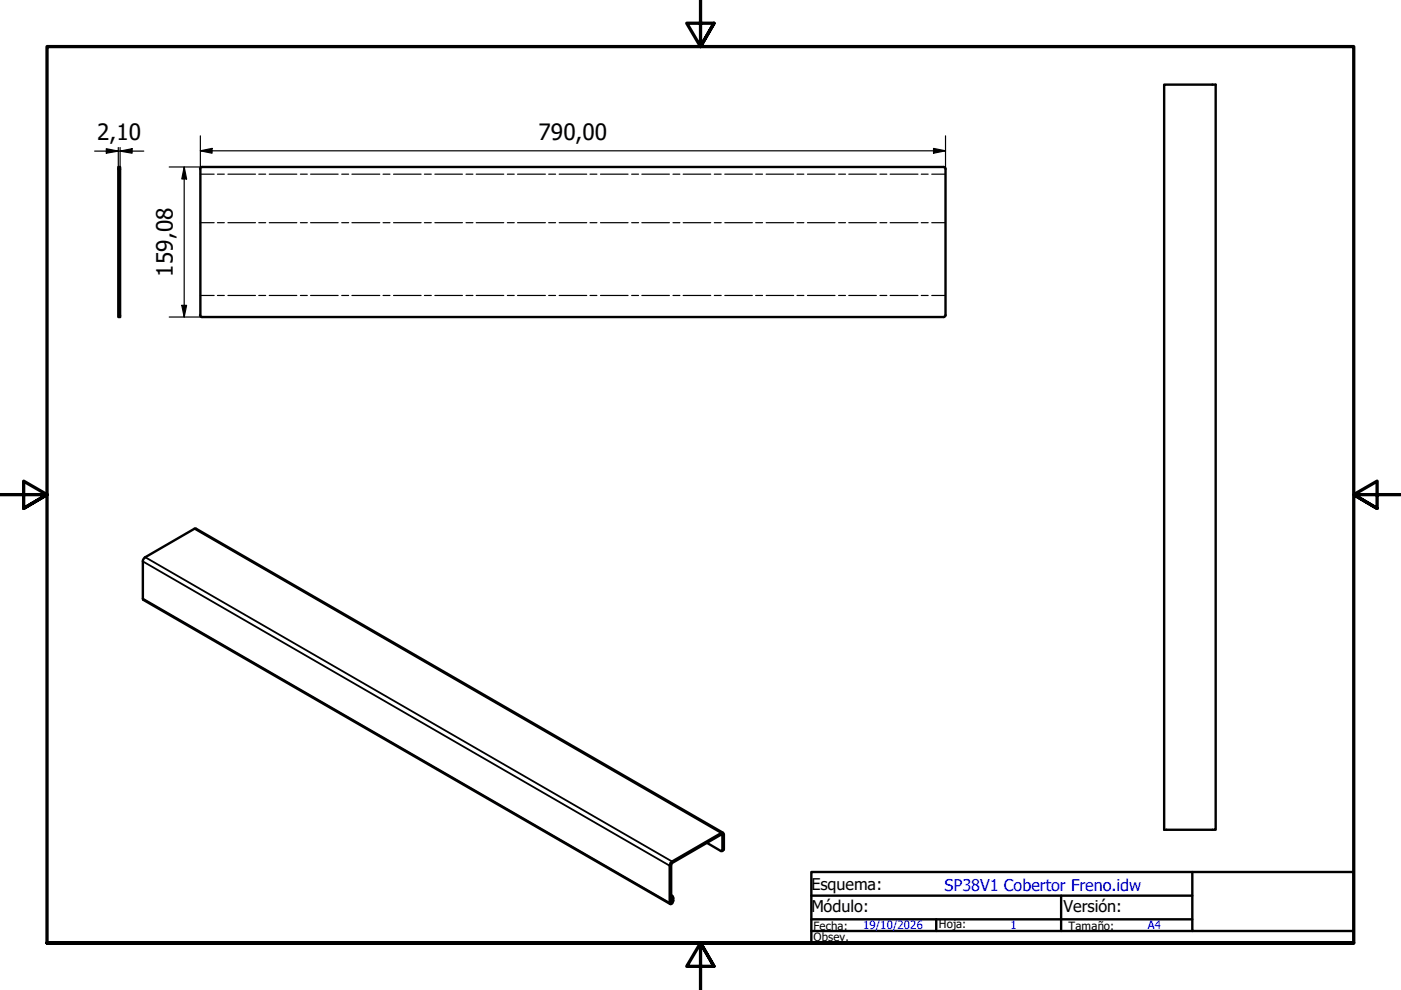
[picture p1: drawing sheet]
<svg xmlns="http://www.w3.org/2000/svg" width="297mm" height="210mm" viewBox="0 0 297 210" stroke-linecap="round" stroke-linejoin="round" font-family="sans-serif">
<!-- layer: Visible (ISO) -->
<path d="M246.8 17.9h10.9v158h-10.9zM25.1 35.4h.4v31.8h-.4zM42.5 35.8v31M42.8 35.4l-.3 .2-.1 .2M42.9 35.4h157.2l.2 .1 .2 .3v31M42.4 66.8l.2 .4h.2M200.5 66.8l-.1 .2-.3 .2h-157.2M149.9 178.7l2.9 1.7h.3l.1-3.4-.3-.1-10.4 6.1-.2 .2 .1 8.1v-.9l-.1-.2M153.3 176.6l-111.8-64.6-10.7 6.1-.4 .6v8.5l111.7 64.5M153.1 180.4l.4-.3v-3.2l-.3-.3-11 6.3-.2 .7v7.8a.37 .37 0 0 0 .5 .3 .37 .37 0 0 0 .2-.5v-1.1l-.4-.3" fill="none" stroke="#000" stroke-width=".51"/>
<!-- layer: Visible Narrow (ISO) -->
<path d="M30.3 119l111.7 64.6 .3-.2M30.8 118.1l111.7 64.6v.3M41.2 112.1l111.7 64.5v.3l.3 .2 .3-.2M30.3 126.9l111.7 64.5 .3-.2M142.4 189.9l-.1 .1M142.7 191l-.4 .1M142.7 190.4l-.3 .1M153.5 180.1l-.3 .1" fill="none" stroke="#000" stroke-width=".38"/>
<!-- layer: Bend Centerline (ISO) -->
<g fill="none" stroke="#000" stroke-width=".25">
<path d="M42.5 36.9h2.9M46.1 36.9h1.5M48.3 36.9h5.9M54.9 36.9h1.4M57.1 36.9h5.8M63.7 36.9h1.5M65.8 36.9h5.9M72.5 36.9h1.4M74.6 36.9h5.9M81.2 36.9h1.5M83.4 36.9h5.9M90 36.9h1.4"/>
<path d="M92.2 36.9h5.8M98.8 36.9h1.5M101 36.9h5.8M107.6 36.9h1.4M109.7 36.9h5.9M116.3 36.9h1.5M118.6 36.9h5.8M125.1 36.9h1.5M127.3 36.9h5.9M133.9 36.9h1.5M136.1 36.9h5.8M142.7 36.9h1.4"/>
<path d="M144.8 36.9h5.9M151.4 36.9h1.5M153.7 36.9h5.8M160.2 36.9h1.5M162.4 36.9h5.9M169 36.9h1.4M171.2 36.9h5.8M177.8 36.9h1.5M180 36.9h5.8M186.6 36.9h1.4M188.7 36.9h5.9M195.3 36.9h1.5"/>
<path d="M197.5 36.9h3M42.5 47.2h2.9M46.1 47.2h1.5M48.3 47.2h5.9M54.9 47.2h1.4M57.1 47.2h5.8M63.7 47.2h1.5M65.8 47.2h5.9M72.5 47.2h1.4M74.6 47.2h5.9M81.2 47.2h1.5M83.4 47.2h5.9"/>
<path d="M90 47.2h1.4M92.2 47.2h5.8M98.8 47.2h1.5M101 47.2h5.8M107.6 47.2h1.4M109.7 47.2h5.9M116.3 47.2h1.5M118.6 47.2h5.8M125.1 47.2h1.5M127.3 47.2h5.9M133.9 47.2h1.5M136.1 47.2h5.8"/>
<path d="M142.7 47.2h1.4M144.8 47.2h5.9M151.4 47.2h1.5M153.7 47.2h5.8M160.2 47.2h1.5M162.4 47.2h5.9M169 47.2h1.4M171.2 47.2h5.8M177.8 47.2h1.5M180 47.2h5.8M186.6 47.2h1.4M188.7 47.2h5.9"/>
<path d="M195.3 47.2h1.5M197.5 47.2h3M42.5 62.6h2.9M46.1 62.6h1.5M48.3 62.6h5.9M54.9 62.6h1.4M57.1 62.6h5.8M63.7 62.6h1.5M65.8 62.6h5.9M72.5 62.6h1.4M74.6 62.6h5.9M81.2 62.6h1.5"/>
<path d="M83.4 62.6h5.9M90 62.6h1.4M92.2 62.6h5.8M98.8 62.6h1.5M101 62.6h5.8M107.6 62.6h1.4M109.7 62.6h5.9M116.3 62.6h1.5M118.6 62.6h5.8M125.1 62.6h1.5M127.3 62.6h5.9M133.9 62.6h1.5"/>
<path d="M136.1 62.6h5.8M142.7 62.6h1.4M144.8 62.6h5.9M151.4 62.6h1.5M153.7 62.6h5.8M160.2 62.6h1.5M162.4 62.6h5.9M169 62.6h1.4M171.2 62.6h5.8M177.8 62.6h1.5M180 62.6h5.8M186.6 62.6h1.4"/>
<path d="M188.7 62.6h5.9M195.3 62.6h1.5M197.5 62.6h3"/>
</g>
<!-- layer: Border (ISO) -->
<path d="M148.5 -.1v10l-2.9-5h5.8l-2.9 5 2.9-5M0 104.9h10l-5-2.9v5.8l5-2.9-5 2.9M297 104.9h-10l5-2.9v5.8l-5-2.9 5 2.9M10 199.9v-190h277v190h-277h277M151.4 204.9l-2.9-5 2.9 5h-5.8l2.9-5v10" fill="none" stroke="#000" stroke-width=".7"/>
<!-- layer: Title (ISO) -->
<path d="M172 184.9h115v15h-115zM172 197.4h80.8M172 194.9h80.8M172 189.9h80.8M198.5 194.9v2.5M225 189.9v7.5M252.8 184.9v12.5h34.2" fill="none" stroke="#000" stroke-width=".51"/>
<!-- layer: Dimension (ISO) -->
<g fill="none" stroke="#000" stroke-width=".25">
<path d="M20.1 32h10.4M22.5 31.5l2.6 .5-2.6 .5zM25.1 31.3v4.5M25.5 32l2.5-.5v1zM25.5 31.3v4.5M35.9 35.4h7M39.1 35.4l.5 2.5h-1.1zM39.1 35.4v31.8M42.5 32l2.5-.5v1zM42.5 32h158M42.5 28.8v7M197.9 31.5l2.6 .5-2.6 .5z"/>
<path d="M200.5 28.8v7M35.9 67.2h7M38.5 64.7h1.1l-.5 2.5z"/>
</g>
<g fill="#000">
<path d="M22.5 31.5l2.6 .5-2.6 .5z" fill-rule="evenodd"/>
<path d="M25.5 32l2.5-.5v1z" fill-rule="evenodd"/>
<path d="M39.1 35.4l.5 2.5h-1.1z" fill-rule="evenodd"/>
<path d="M42.5 32l2.5-.5v1z" fill-rule="evenodd"/>
<path d="M197.9 31.5l2.6 .5-2.6 .5z" fill-rule="evenodd"/>
<path d="M38.5 64.7h1.1l-.5 2.5z" fill-rule="evenodd"/>
</g>
<g font-size="4.8">
<text x="20.6" y="29.6">2,10</text>
<text x="114.2" y="29.6">790,00</text>
<text x="36.6" y="58.6" transform="rotate(-90 36.6 58.6)">159,08</text>
</g>
<g font-size="3.4">
<text x="172" y="188.7">Esquema:</text>
<text x="172" y="193.5">Módulo:</text>
<text x="225.5" y="193.5">Versión:</text>
</g>
<text font-size="3.4" fill="#00f" x="200.3" y="188.8">SP38V1 Cobertor Freno.idw</text>
<g font-size="2.4">
<text x="172.5" y="197.2">Fecha:</text>
<text x="199.1" y="196.8">Hoja:</text>
<text x="226.6" y="197.1">Tamaño:</text>
<text x="172.5" y="199.6">Obsev.</text>
</g>
<g font-size="2.4" fill="#00f">
<text x="183" y="197">19/10/2026</text>
<text x="214.2" y="196.9">1</text>
<text x="243.4" y="197">A4</text>
</g>
</svg>
